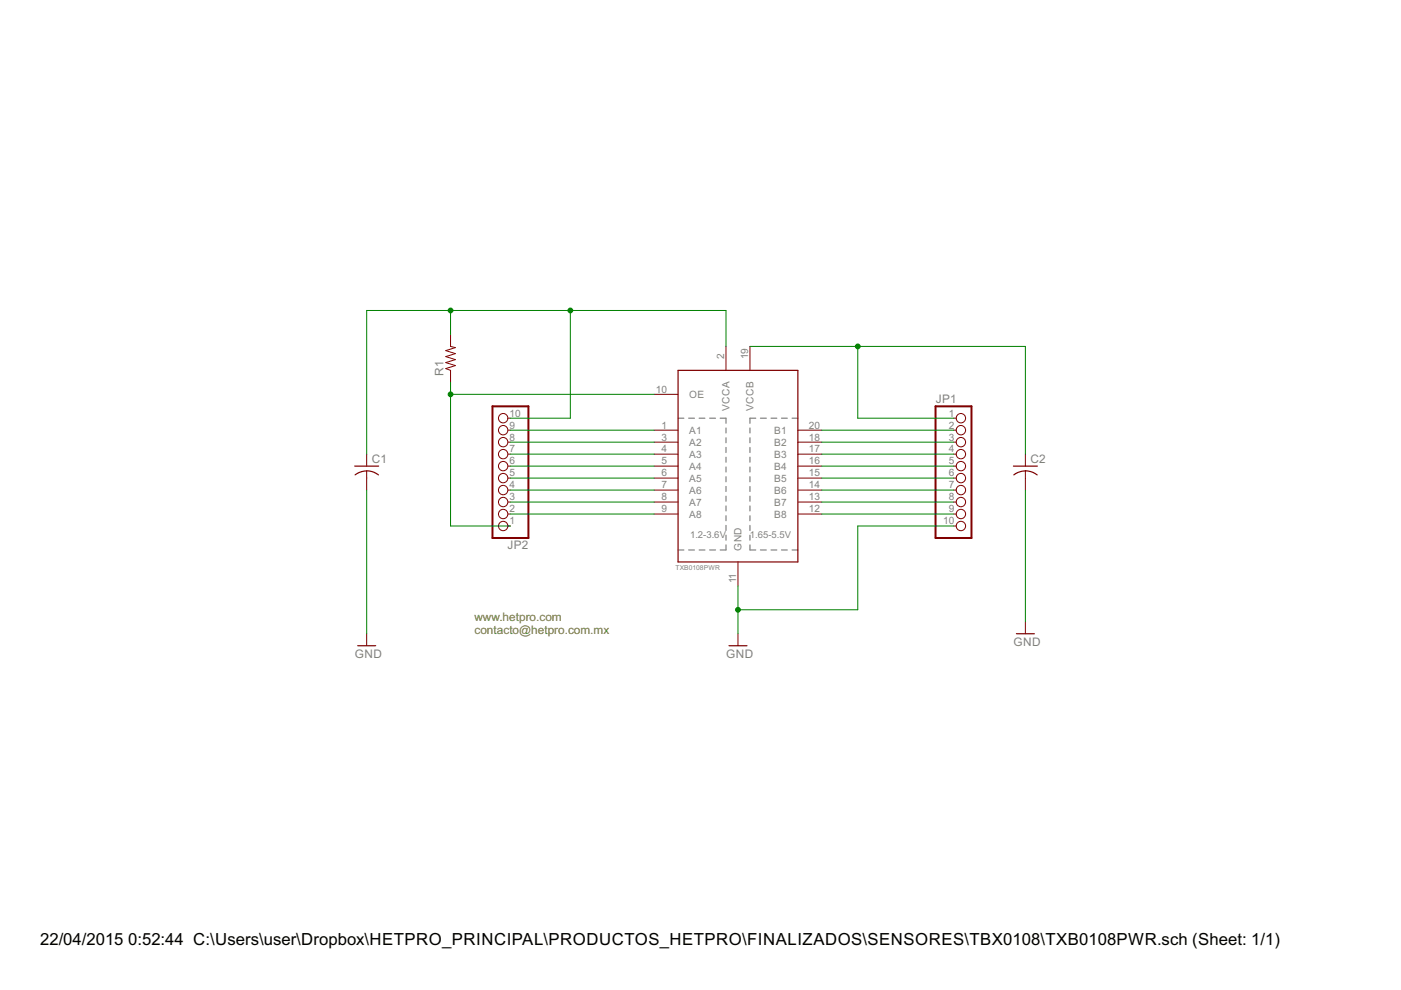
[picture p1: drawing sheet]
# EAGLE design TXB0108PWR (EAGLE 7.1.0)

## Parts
C1  C-USC0603  [C0603]
C2  C-USC0603  [C0603]
JP1  PINHD-1X10  [1X10]
JP2  PINHD-1X10  [1X10]
R1  R-US_R0603  [R0603]
U$1  TXB0108PWR  [TXB0108PWR]

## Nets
B1: JP1.2 U$1.20(B1)
B2: JP1.3 U$1.18(B2)
B3: JP1.4 U$1.17(B3)
B4: JP1.5 U$1.16(B4)
B5: JP1.6 U$1.15(B5)
B6: JP1.7 U$1.14(B6)
B7: JP1.8 U$1.13(B7)
B8: JP1.9 U$1.12(B8)
GND: C1.2 C2.2 JP1.10 U$1.11(GND)
N$7: JP2.9 U$1.1(A1)
N$13: JP2.8 U$1.3(A2)
N$14: JP2.7 U$1.4(A3)
N$15: JP2.6 U$1.5(A4)
N$16: JP2.5 U$1.6(A5)
N$17: JP2.4 U$1.7(A6)
N$18: JP2.3 U$1.8(A7)
N$19: JP2.2 U$1.9(A8)
OE: JP2.1 R1.1 U$1.10(OE)
VCCA: C1.1 JP2.10 R1.2 U$1.2(VCCA)
VCCB: C2.1 JP1.1 U$1.19(VCCB)
